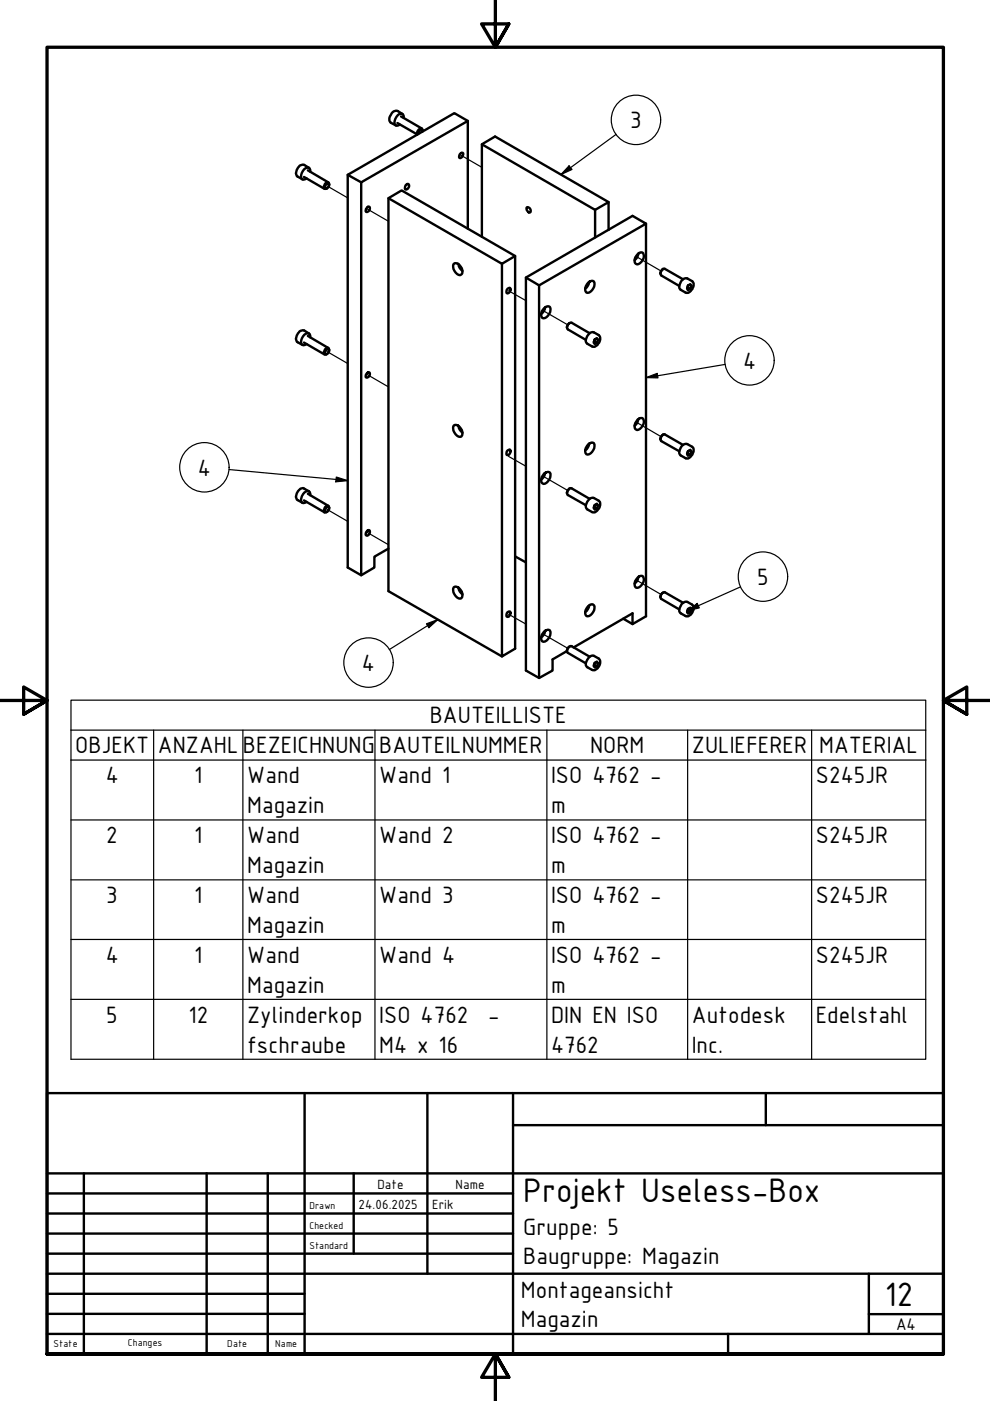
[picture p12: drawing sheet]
<svg xmlns="http://www.w3.org/2000/svg" width="210mm" height="297mm" viewBox="0 0 210 297" stroke-linecap="round" stroke-linejoin="round" font-family="sans-serif">
<g fill="none" stroke="#000" stroke-width=".25">
<path d="M69.3 39.4l4.4 2.6M89.2 28l.1 .1M97.5 32.8l4.7 2.7M77.7 44.2l4.7 2.7M134.8 54.3l5.3 3.2M69.3 74.5l4.4 2.6M77.7 79.3l4.7 2.7M107.8 61.6l3.7 2.1M115 65.8l5.4 3.1M107.8 96.8l3.7 2.1M134.8 89.5l5.3 3.1M69.3 108l4.4 2.5"/>
<path d="M77.7 112.8l4.7 2.7M115 100.9l5.4 3.1M107.8 130.2l3.7 2.1M115 134.4l5.4 3.1M134.8 122.9l5.3 3.1"/>
</g>
<!-- layer: Sichtbar (ISO) -->
<g fill="none" stroke="#000" stroke-width=".51">
<path d="M64.5 37.5l4.3 2.6M65.3 36.1l4.3 2.6M65.5 35.6l-1-.6a1.66 1.66 0 0 0-1.6 2.3l1.2 .7M65.8 36.4v-.3l-.3-.6a1.71 1.71 0 0 0-1.4 2.5h.5l.4-.2M69.3 38.9l.2-.1a.61 .61 0 0 1 .1 .8 .61 .61 0 0 1-.7 .3l.1-.5zM69.8 39.2l-.1-.4a.75 .75 0 0 0-.9 .3 .75 .75 0 0 0 .2 1l.3-.2M73.7 37.1v83.2l2.9 1.7 2.8-1.7v-2.3l3-1.7M84.3 26.1l4.2 2.4M85 24.7l4.4 2.5M85.3 24.2l-1-.7a1.29 1.29 0 0 0-1.6 1.1l-.2 .5 .1 .6 .3 .3 1 .6M85.6 25l-.1-.7a.88 .88 0 0 0-1.4 .5 1.6 1.6 0 0 0-.2 1.8h.6l.3-.2M86 39.2l.5-.2a.64 .64 0 0 1 .1 .8 .64 .64 0 0 1-.7 .3z"/>
<path d="M89.5 27.9v-.4a.77 .77 0 0 0-.8 .9M89.6 27.7l-.2-.5-.4 .1a1.01 1.01 0 0 0-.5 1.2M97.5 32.6l.5-.2h.2v.5a.74 .74 0 0 1-.7 .6l-.2-.4zM99.2 25.6l-2.9-1.6-22.6 13.1 2.9 1.6M102.2 30.6l24 13.9 2.8-1.7v6M77.8 44.1l.4-.3a.6 .6 0 0 1 .1 .8 .6 .6 0 0 1-.8 .2zM82.4 42l24 13.9 2.8-1.6v83.2l-2.8 1.7v-83.3M96.2 55.9a1.3 1.3 0 0 1 1.7 1 1.03 1.03 0 0 1-.4 1.4 1.89 1.89 0 0 1-1.3-2.4zM97.2 56a1.99 1.99 0 0 0 .8 1.5M99.2 48.5v-22.9l-22.6 13.1v83.3M109.2 54.3l-24-13.9-2.8 1.6v83.3l24 13.9M111.5 58.9l2.8 1.6v83.2"/>
<path d="M111.8 43.9a.66 .66 0 0 1 .6 .4 .66 .66 0 0 1-.1 .8l-.4-.3a.63 .63 0 0 1-.1-.9zM124.7 59.9a.91 .91 0 0 1 1.2-.2 1.89 1.89 0 0 1-1.3 2.4 1.11 1.11 0 0 1-.1-1.9zM124.9 59.7a1.99 1.99 0 0 1-.8 1.5M126.2 44.5v5.8M129 42.8l-24-13.9-2.8 1.7v19.6M135.2 53.9a.83 .83 0 0 1 1.1-.3 1.8 1.8 0 0 1-1.2 2.5 1.11 1.11 0 0 1-.2-1.9zM135.4 53.7a1.99 1.99 0 0 1-.8 1.5M137 47.4v83.3l-2.9 1.6M140.6 57l-.5 .5-.1 .5M144.8 59.2l-3.8-2.2a.92 .92 0 0 0-.8 1.4l3.8 2.2M144.8 59.2l.7-.2 1.2 .6a1.65 1.65 0 0 1-.8 2.5h-.4l-1.2-.6a1.4 1.4 0 0 1 .2-2zM64.5 72.6l4.3 2.6"/>
<path d="M65.3 71.2l4.3 2.6M65.5 70.7l-1-.6a1.66 1.66 0 0 0-1.6 2.3l1.2 .7M65.8 71.6v-.4l-.3-.5a1.68 1.68 0 0 0-1.4 2.4l.2 .1 .7-.3M69.2 74.2l.3-.2h.2a.8 .8 0 0 1-.7 1.1 .64 .64 0 0 1 .2-.9zM69.8 74.3l-.2-.5a.92 .92 0 0 0-.8 1.3l.5-.1M77.8 79.2l.4-.3a.6 .6 0 0 1 .1 .8 .6 .6 0 0 1-.8 .2zM107.6 61.2l.5-.2a.71 .71 0 0 1 0 .8 .71 .71 0 0 1-.7 .4v-.7zM114.3 60.5l22.7-13.1-2.9-1.6-22.6 13.1v83.3l2.8 1.5 2.9-1.5v-2.4l3-1.8 .1-.3 .5-.6M115.4 65.3a.91 .91 0 0 1 1.2-.2 1.89 1.89 0 0 1-1.3 2.4 1.11 1.11 0 0 1-.2-1.9zM115.6 65.1a1.99 1.99 0 0 1-.9 1.5M120.8 68.5l-.5 .6-.1 .4M125 70.7l-3.8-2.3a.92 .92 0 0 0-.8 1.4l3.8 2.3"/>
<path d="M125 70.6l.7-.2 1.2 .6a1.59 1.59 0 0 1-1.2 2.5 2.08 2.08 0 0 1-1.5-1.1l.3-1.2zM125.9 72.4l.7 .3M126.1 72l.5-.3 .2 .4-.2 .6-.5 .2-.2-.3zM126.1 71.9l-.1 .4M126.4 71.8l.4 .3M145.7 60.9l.7 .4M145.9 60.6l.5-.4 .2 .4-.2 .7-.5 .2-.2-.3zM145.9 60.5l-.1 .4M146.2 60.4l.4 .2M96.2 90.2a1.3 1.3 0 0 1 1.7 1 1.03 1.03 0 0 1-.4 1.4 1.89 1.89 0 0 1-1.3-2.4zM97.2 90.3a1.99 1.99 0 0 0 .8 1.4M107.6 95.5l.5-.2a.71 .71 0 0 1 0 .8 .71 .71 0 0 1-.7 .3v-.7z"/>
<path d="M124.7 94.2a.91 .91 0 0 1 1.2-.2 1.89 1.89 0 0 1-1.3 2.4 1.11 1.11 0 0 1-.1-1.9zM124.9 94a1.99 1.99 0 0 1-.8 1.5M135.2 88.9a.75 .75 0 0 1 1.3 .1 1.89 1.89 0 0 1-1.4 2.2 1.11 1.11 0 0 1-.2-1.9zM135.4 88.8a1.99 1.99 0 0 1-.8 1.5M140.6 92.1l-.5 .5-.1 .5M144.5 94.6a1.12 1.12 0 0 1 1.2-.4l1 .5a1.42 1.42 0 0 1-.2 2.1l-.6 .4h-.4l-1.2-.6a1.4 1.4 0 0 1 .2-2zM144.8 94.3l-3.8-2.2a.92 .92 0 0 0-.8 1.4l3.8 2.2M145.7 96.1l.7 .3M145.9 95.7l.5-.3 .2 .3-.2 .7-.5 .2-.2-.3zM145.9 95.6l-.1 .4M146.2 95.5l.4 .2M64.5 106.1l4.3 2.5"/>
<path d="M65.3 104.7l4.3 2.5M65.5 104.2l-1-.6a1.39 1.39 0 0 0-1.6 1.2l-.2 .5 .2 .6 1.2 .7M65.8 105v-.4l-.3-.5a1.71 1.71 0 0 0-1.4 2.5h.5l.4-.2M69.2 107.7l.3-.3a.61 .61 0 0 1 .1 .8 .61 .61 0 0 1-.7 .2zM69.8 107.7l-.1-.3a.84 .84 0 0 0-.9 .3 .84 .84 0 0 0 0 .9l.5-.1M78 112.4h.4a.75 .75 0 0 1-.7 1.1 .71 .71 0 0 1 .3-1.1zM109.2 118l2.3 1.2M115.4 100.4a.81 .81 0 0 1 1.3 0 2.04 2.04 0 0 1-1.4 2.2 1.11 1.11 0 0 1-.2-1.8zM115.6 100.3a1.99 1.99 0 0 1-.9 1.4M120.8 103.6l-.5 .6-.1 .4M125 105.8l-3.8-2.2a.92 .92 0 0 0-.8 1.4l3.8 2.1M125 105.7l.7-.2 1.2 .7a1.59 1.59 0 0 1-1.2 2.4l-1.2-.6a1.34 1.34 0 0 1 .3-2z"/>
<path d="M125.9 107.5l.7 .3M126.1 107.1l.5-.3 .2 .4-.2 .6-.5 .3-.2-.4zM126.1 107l-.1 .4M126.4 106.9l.4 .3M96.2 124.5a1.3 1.3 0 0 1 1.7 1 1.03 1.03 0 0 1-.4 1.4 1.89 1.89 0 0 1-1.3-2.4zM97.2 124.6a1.99 1.99 0 0 0 .8 1.4M107.6 129.8l.5-.1a.67 .67 0 0 1 0 .7 .67 .67 0 0 1-.7 .3v-.7zM115.4 133.9a.91 .91 0 0 1 1.2-.2 1.89 1.89 0 0 1-1.3 2.4 1.11 1.11 0 0 1-.2-1.9zM115.6 133.7a1.99 1.99 0 0 1-.9 1.5M124.7 128.5a.81 .81 0 0 1 1.2-.2 1.86 1.86 0 0 1-1.3 2.4 1.11 1.11 0 0 1-.1-1.9zM124.8 139.5a1 1 0 0 1 1.1-.4l1 .5a1.59 1.59 0 0 1-1.2 2.5 2.08 2.08 0 0 1-1.5-1.1l.1-.7zM124.9 128.4a2.03 2.03 0 0 1-.8 1.4"/>
<path d="M125 139.2l-3.8-2.2a.92 .92 0 0 0-.8 1.4l3.8 2.2M132.1 131.2l2 1.1v-2.3l-12.5 7.3M135.2 122.5a.83 .83 0 0 1 1.1-.3 1.69 1.69 0 0 1-1.5 2.4 1.53 1.53 0 0 1 .4-2.1zM135.4 122.3a1.99 1.99 0 0 1-.8 1.4M140.6 125.7l-.5 .3-.1 .6M144.5 128.1a1.12 1.12 0 0 1 1.2-.5l1 .6a1.36 1.36 0 0 1-.1 1.9l-.7 .6h-.4l-1.2-.7a1.02 1.02 0 0 1 0-1.6zM144.8 127.8l-3.8-2.2a.92 .92 0 0 0-.8 1.4l3.8 2.2M145.7 129.5l.7 .3M145.9 129.1l.5-.3 .2 .4-.2 .6-.5 .3-.2-.3zM145.9 129.1l-.1 .4M146.2 129l.4 .2M125.9 141l.7 .3"/>
<path d="M126.1 140.6l.5-.3 .2 .3-.2 .7-.5 .2-.2-.3zM126.1 140.5l-.1 .5M126.4 140.4l.4 .2"/>
</g>
<!-- layer: Symbol (ISO) -->
<g fill="none" stroke="#000" stroke-width=".25">
<path d="M120.6 35.2l.7 .7-2.4 1.1zM130.6 28.5l-11.7 8.5M153.7 77.3l-16.7 2.8M48.6 99.6l25.1 2.3M137 80.1l2.3-.9 .2 .9zM71.3 101.1l2.4 .8-2.5 .3zM90.4 132.3l2.4-.9-1.9 1.7zM92.8 131.4l-10.3 6.3M145.8 129.5l2-1.6 .5 1zM157 124.4l-11.2 5.1M15 154.8v-6.4h181.3v6.4M15 154.8h181.3v6.3"/>
<path d="M15 154.8v69.8h181.3v-63.5M32.6 154.8v69.8M51.5 154.8v69.8M79.5 154.8v69.8M116 154.8v69.8M145.8 154.8v69.8M172.1 154.8v69.8M15 161.1h181.3M15 173.8h181.3M15 186.5h181.3M15 199.2h181.3M15 211.9h181.3"/>
<circle cx="134.8" cy="25.4" r="5.2"/>
<circle cx="158.9" cy="76.4" r="5.2"/>
<circle cx="43.3" cy="99.1" r="5.2"/>
<circle cx="161.8" cy="122.3" r="5.2"/>
<circle cx="78.1" cy="140.5" r="5.2"/>
</g>
<!-- layer: Border (ISO) -->
<path d="M105 0v10l-2.9-4.9h5.8l-2.9 4.9 2.9-4.9M0 148.5h10l-5-2.8v5.7l5-2.9-5 2.9M210 148.5h-10l5-2.8v5.7l-5-2.9 5 2.9M10 287.1v-277.1h190v277.1h-190h190M107.9 292l-2.9-4.9 2.9 4.9h-5.8l2.9-4.9v9.9" fill="none" stroke="#000" stroke-width=".7"/>
<!-- layer: Titel (ISO) -->
<g fill="none" stroke="#000" stroke-width=".51">
<path d="M10 231.8h190v55.3h-190zM64.6 231.8v55.3M90.6 231.8v38.3M108.8 238.6h91.2M108.8 231.8v55.3M162.4 231.8v6.8M10 253h98.8M10 257.3h98.8M10 248.8h190M17.8 248.8v38.3M43.8 248.8v38.3M56.8 248.8v38.3"/>
<path d="M75 248.8v17M10 261.5h98.8M10 265.8h98.8M10 270.1h190M10 274.3h54.6M10 278.6h54.6M184.2 278.6h15.8M184.2 270.1v12.7M10 282.8h190M154.4 282.8v4.3"/>
</g>
<!-- layer: Symbol (ISO) -->
<path d="M120.6 35.2l.7 .7-2.4 1.1zM137 80.1l2.3-.9 .2 .9zM71.3 101.1l2.4 .8-2.5 .3zM90.4 132.3l2.4-.9-1.9 1.7zM145.8 129.5l2-1.6 .5 1z" fill="#000"/>
<g font-size="7.7">
<text x="110.9" y="254.9">Projekt Useless-Box</text>
<text x="187.6" y="276.8">12</text>
</g>
<g font-size="5.4">
<text x="133.6" y="27.2">3</text>
<text x="157.5" y="78.2">4</text>
<text x="42" y="100.8">4</text>
<text x="160.5" y="124">5</text>
<text x="76.7" y="142.2">4</text>
<text x="91.1" y="153.3">BAUTEILLISTE</text>
<text x="15.9" y="159.7">OBJEKT</text>
<text x="33.5" y="159.7">ANZAHL</text>
<text x="51.5" y="159.7">BEZEICHNUNG</text>
<text x="80.4" y="159.7">BAUTEILNUMMER</text>
<text x="125.1" y="159.7">NORM</text>
<text x="146.7" y="159.7">ZULIEFERER</text>
<text x="173.7" y="159.7">MATERIAL</text>
<text x="22.4" y="166">4</text>
<text x="41.1" y="166">1</text>
<text x="52.4" y="166">Wand</text>
<text x="80.4" y="166">Wand 1</text>
<text x="116.8" y="166">ISO 4762 -</text>
<text x="173" y="166">S245JR</text>
<text x="52.4" y="172.4">Magazin</text>
<text x="116.8" y="172.4">m</text>
<text x="22.5" y="178.7">2</text>
<text x="41.1" y="178.7">1</text>
<text x="52.4" y="178.7">Wand</text>
<text x="80.4" y="178.7">Wand 2</text>
<text x="116.8" y="178.7">ISO 4762 -</text>
<text x="173" y="178.7">S245JR</text>
<text x="52.4" y="185.1">Magazin</text>
<text x="116.8" y="185.1">m</text>
<text x="22.5" y="191.4">3</text>
<text x="41.1" y="191.4">1</text>
<text x="52.4" y="191.4">Wand</text>
<text x="80.4" y="191.4">Wand 3</text>
<text x="116.8" y="191.4">ISO 4762 -</text>
<text x="173" y="191.4">S245JR</text>
<text x="52.4" y="197.8">Magazin</text>
<text x="116.8" y="197.8">m</text>
<text x="22.4" y="204.1">4</text>
<text x="41.1" y="204.1">1</text>
<text x="52.4" y="204.1">Wand</text>
<text x="80.4" y="204.1">Wand 4</text>
<text x="116.8" y="204.1">ISO 4762 -</text>
<text x="173" y="204.1">S245JR</text>
<text x="52.4" y="210.5">Magazin</text>
<text x="116.8" y="210.5">m</text>
<text x="22.5" y="216.8">5</text>
<text x="39.9" y="216.8">12</text>
<text x="52.4" y="216.8">Zylinderkop</text>
<text x="80.4" y="216.8">ISO 4762</text>
<text x="103.5" y="216.8">-</text>
<text x="116.8" y="216.8">DIN EN ISO</text>
<text x="146.7" y="216.8">Autodesk</text>
<text x="173" y="216.8">Edelstahl</text>
<text x="52.4" y="223.2">fschraube</text>
<text x="80.4" y="223.2">M4 x 16</text>
<text x="116.8" y="223.2">4762</text>
<text x="146.7" y="223.2">Inc.</text>
<text x="110.9" y="261.8">Gruppe: 5</text>
<text x="110.9" y="268">Baugruppe: Magazin</text>
<text x="110.4" y="275.1">Montageansicht</text>
<text x="110.4" y="281.4">Magazin</text>
</g>
<text font-size="3.9" x="190" y="282">A4</text>
<g font-size="3">
<text x="76" y="256.3">24.06.2025</text>
<text x="80" y="252">Date</text>
<text x="91.6" y="256.3">Erik</text>
<text x="96.6" y="252">Name</text>
</g>
<g font-size="2.3">
<text x="65.6" y="256.3">Drawn</text>
<text x="65.6" y="260.5">Checked</text>
<text x="65.6" y="264.8">Standard</text>
<text x="11.4" y="285.7">State</text>
<text x="27.1" y="285.4">Changes</text>
<text x="48.2" y="285.7">Date</text>
<text x="58.4" y="285.7">Name</text>
</g>
</svg>
